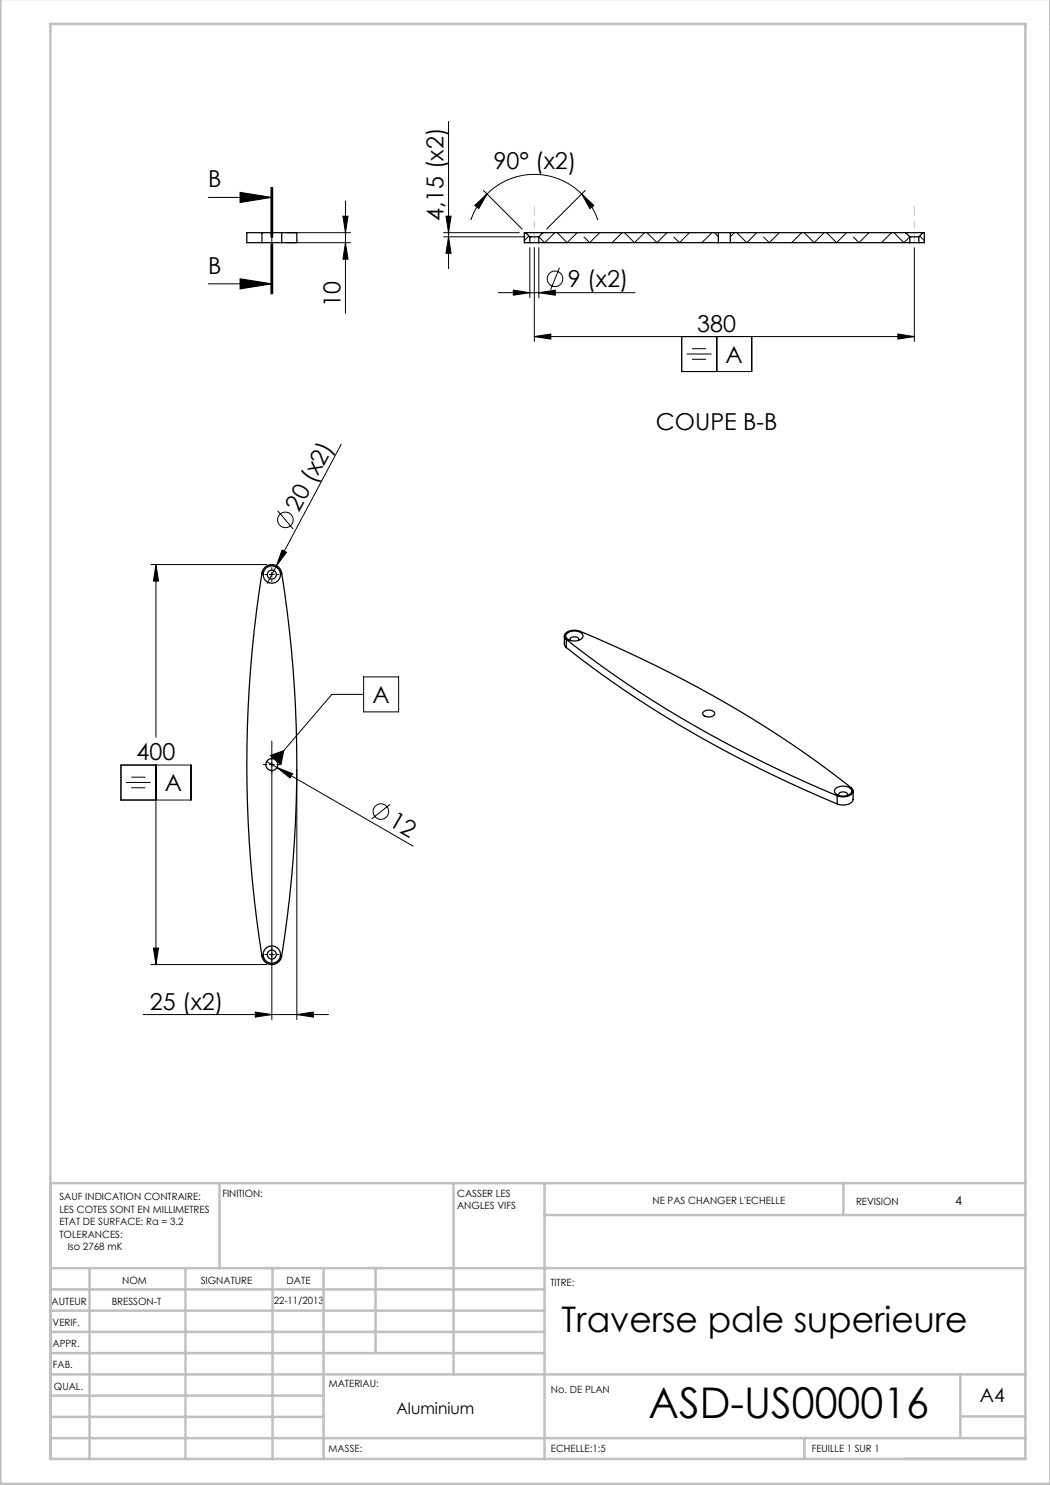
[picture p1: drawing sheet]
<svg xmlns="http://www.w3.org/2000/svg" width="210mm" height="297mm" viewBox="0 0 210 297" stroke-linecap="round" stroke-linejoin="round" font-family="sans-serif">
<g fill="none" stroke="#000" stroke-width=".2">
<path d="M41.7 39.5h12.7M48 38.5l6.4 1-6.4 1zM54.2 37.5v10M54.4 37.5v10M54.5 37.5v10M89.7 24.3v29.4M96.7 38.1l7.7 7.7M97.4 38.8a13.4 13.4 0 0 1 18.9 0M97.4 38.8a13.4 13.4 0 0 0-3.2 5.2M116.3 38.8l2.5 2.3-.8 .6zM116.3 38.8a13.4 13.4 0 0 1 3.3 5.2M117 38.1l-7.7 7.7"/>
<path d="M41.7 56.8h12.7M48 55.8l6.4 1-6.4 1zM54.2 48.8v10M54.4 48.8v10M54.5 48.8v10zM57.3 46.5h12.8M57.3 48.5h12.8M68.6 43.2h1l-.5 3.3zM69.1 40.2v22.4M69.1 48.5l.5 3.3h-1zM88.7 46.5h15.2M88.7 47.4h16.3"/>
<path d="M89.2 43.2h1l-.5 3.3zM89.7 47.4l.5 3.3h-1zM95 41.1l2.4-2.3-1.6 2.9zM99.6 58.5h27.4M102.7 58l3.3 .5-3.3 .5zM105.8 47.2l-.9 .9M106 49.5v10M106.9 49.5v18.8M107.8 49.5v10M107.8 58.5l3.3-.5v1zM110.9 46.5l-2 2-1.1-1.1M111.4 46.5l2 2 2-2"/>
<path d="M111.9 53.5l-1.8 4.5M119.9 46.5l-2 2-1.1-1.1M124.4 46.5l-2 2M124.9 46.5l2 2 2-2M129.4 46.5l2 2 2-2M137.9 46.5l-2 2-1.1-1.1M142.4 46.5l-2 2M142.9 46.5l.8 .8M146.9 46.5l-.8 .8M147.4 46.5l2 2 2-2M155.8 46.5l-2 2-1.1-1.1M160.3 46.5l-2 2"/>
<path d="M160.8 46.5l2 2 2-2M165.3 46.5l2 2 2-2M173.8 46.5l-2 2-1.1-1.1M178.3 46.5l-2 2M178.8 46.5l2 2 1.2-1.1M182.9 49.5v18.8M183.9 47.2l1 .9M106.9 67.3l3.3-.5v1zM106.9 67.3h76M136.3 67.3v7h14v-7M137.3 70.8h5M138.4 69.7h2.8"/>
<path d="M138.4 71.9h2.8M143.3 67.3v7M179.6 66.8l3.3 .5-3.3 .5zM68.2 88.9l-14.8 27.8M30.2 112.9h23.2M31.2 112.9l.5 3.3h-1zM31.2 112.9v34.6M53.9 114.9h1M54.4 114.4v1M55.5 102.1l3.1 3.7M56.4 110l.9 .5-2 2.6zM72.7 138.9h-6.3l-11.3 13.1"/>
<path d="M72.7 135.4h7v7h-7zM24.2 153h14v7h-14zM25.2 156.5h4.9M26.3 155.4h2.8M26.3 157.5h2.8M31.2 153v39.9M53.3 152.3l29.3 16.9M53.9 152.9h1M54.1 151.1l2.6-1-.5 2.8zM54.4 148.2v55.7M55.4 153.5l3.1 1.2-.5 .9zM59.4 153.9v50"/>
<path d="M78.1 160.8l-3.8 3M30.2 192.9h23.2M30.7 189.6h1l-.5 3.3zM53.9 190.9h1M28.7 202.9h37M51.1 202.4l3.3 .5-3.3 .5zM59.4 202.9l3.3-.5v1z"/>
<circle cx="111" cy="55.8" r="1.56"/>
<circle cx="57.1" cy="104" r="1.56"/>
<circle cx="76.2" cy="162.3" r="1.56"/>
</g>
<path d="M53.4 114.9h-.4M54.4 113.9v-.4M54.4 115.9v.4M55.4 114.9h.4M53.4 152.9h-.7M54.4 151.9v-.7M54.4 153.9v.7M55.4 152.9h.7M53.4 190.9h-.4M54.4 189.9v-.4M54.4 191.9v.4M55.4 190.9h.4" fill="none" stroke="#000" stroke-width=".2" stroke-dasharray="30.5 1.3 1.3 1.3"/>
<path d="M54.4 37.5v21.3" fill="none" stroke="#000" stroke-width=".2" stroke-dasharray="6.3 1.3 1.3 1.3" stroke-dashoffset="2.7"/>
<path d="M106.9 48.5v-7.2M182.9 48.5v-7.2" fill="none" stroke="#c0c0c0" stroke-width=".2" stroke-dasharray="30.5 1.3 1.3 1.3" stroke-dashoffset="28.8"/>
<g fill="none" stroke="#c0c0c0" stroke-width=".5">
<path d="M.1 -.1v296.9h210M10.1 236.6h195M43.9 236.6v17M90.7 236.6v38.3M108.9 236.6v55.3M168.7 236.5v6.4M10.1 253.6h195M10.1 257.9h98.8M17.9 253.6v38.3M37.1 253.6v38.3M54.5 253.6v38.3M64.7 253.6v38.3"/>
<path d="M75.1 253.6v17M108.9 243h96.2M10.1 270.6h98.8M10.1 266.4h98.8M10.1 262.1h98.8M10.1 279.1h54.6M10.1 274.9h195M192.1 274.8v12.7M10.1 291.8h195v-287h-195v287.1M10.1 287.6h195M10.1 283.4h54.6M160.9 287.5v4.3"/>
<path d="M192.1 283.3h13"/>
</g>
<g fill="#000">
<path d="M56.4 110l.9 .5-2 2.6zM55.4 153.5l3.1 1.2-.5 .9zM54.1 151.1l2.6-1-.5 2.8z"/>
<path d="M48 38.5l6.4 1-6.4 1zM48 55.8l6.4 1-6.4 1z"/>
<path d="M116.3 38.8l2.5 2.3-.8 .6zM95 41.1l2.4-2.3-1.6 2.9z"/>
<path d="M68.6 43.2h1l-.5 3.3zM69.1 48.5l.5 3.3h-1zM89.2 43.2h1l-.5 3.3zM89.7 47.4l.5 3.3h-1z"/>
<path d="M106.9 67.3l3.3-.5v1zM179.6 66.8l3.3 .5-3.3 .5z"/>
<path d="M31.2 112.9l.5 3.3h-1zM30.7 189.6h1l-.5 3.3zM102.7 58l3.3 .5-3.3 .5zM107.8 58.5l3.3-.5v1z"/>
<path d="M51.1 202.4l3.3 .5-3.3 .5zM59.4 202.9l3.3-.5v1z"/>
</g>
<g fill="none" stroke="#000" stroke-width=".25">
<path d="M52.4 48.5h3.9M52.4 46.5h3.9M52.4 46.5h-3v2h3M52.4 46.5v2M56.3 46.5h3.1v2h-3.1M56.3 46.5v2M105.1 46.5h3.5M105.1 46.5h-.2v2h1.1M105.1 46.5l.9 .9M106 47.4h1.8M106 48.5h1.8M106 47.4v1.1"/>
<path d="M107.8 48.5h35.9M107.8 47.4v1.1M108.6 46.5h35.1M108.6 46.5l-.8 .9M143.7 48.5h2.4M143.7 46.5h2.4M143.7 46.5v2M146.1 48.5h35.9M146.1 46.5v2M146.1 46.5h35M181.1 46.5h3.5M181.1 46.5l.9 .9"/>
<path d="M182 47.4h1.8M182 48.5h1.8M182 47.4v1.1M183.8 47.4v1.1M184.6 46.5h.3v2h-1.1M184.6 46.5l-.8 .9M53 113.4a2 2 0 0 1 3.3 1.2 243.1 243.1 0 0 1 0 77 2 2 0 0 1-2.1 1.3 2 2 0 0 1-1.8-1.7 243.1 243.1 0 0 1 .1-76.9zM112.9 127.2v1.8l.4 .5M113.3 127.9a.94 .94 0 0 1-.3-1.1 .94 .94 0 0 1 .9-.6l1.6-.1a226.5 226.5 0 0 1 54.9 31.6 .94 .94 0 0 1 .1 1 .94 .94 0 0 1-.9 .5l-.9 .2-1.3-.2M113.3 127.9a229.5 229.5 0 0 0 54.1 31.3M113.3 129.5a229.5 229.5 0 0 0 54.1 31.3M113.3 127.9v1.6"/>
<path d="M113.3 126.7a2.25 2.25 0 0 1 3.3 .3 1.42 1.42 0 0 1-1.8 1.2 1.4 1.4 0 0 1-1.6-1.1zM114 128.1a.57 .57 0 0 1 .2-.6 .57 .57 0 0 1 .6-.1 .65 .65 0 0 1 .9 .7M140.7 142.4a1.49 1.49 0 0 1 2.2 .3 1.42 1.42 0 0 1-2.3 .1zM167.1 157.8a2.25 2.25 0 0 1 3.2 .3 1.42 1.42 0 0 1-1.8 1.1 1.4 1.4 0 0 1-1.6-1.1zM167.4 159.2v1.6M167.8 159.1a.57 .57 0 0 1 .1-.6 .57 .57 0 0 1 .6-.1 .65 .65 0 0 1 .9 .7M170.6 158.2v1.7a2.01 2.01 0 0 1-2.6 1.1l-.6-.2"/>
<circle cx="54.4" cy="114.9" r=".9"/>
<circle cx="54.4" cy="114.9" r="1.73"/>
<circle cx="54.4" cy="152.9" r="1.2"/>
<circle cx="54.4" cy="190.9" r=".9"/>
<circle cx="54.4" cy="190.9" r="1.73"/>
</g>
<text font-size="8.5" x="129.7" y="283.5">ASD-US000016</text>
<text font-size="7.1" x="112.3" y="266.4">Traverse pale superieure</text>
<g font-size="4.7">
<text x="98.7" y="33.8" transform="rotate(1 98.7 33.8)">90° (x2)</text>
<text x="41.7" y="37.4">B</text>
<text x="88.7" y="44.2" transform="rotate(-90 88.7 44.2)">4,15 (x2)</text>
<text x="41.7" y="54.7">B</text>
<text x="113.6" y="57.5">9 (x2)</text>
<text x="68.1" y="61.4" transform="rotate(-90 68.1 61.4)">10</text>
<text x="139.5" y="66.3">380</text>
<text x="145.1" y="72.6">A</text>
<text x="131.2" y="86">COUPE B-B</text>
<text x="59.8" y="102.5" transform="rotate(-62 59.8 102.5)">20 (x2)</text>
<text x="74.5" y="140.6">A</text>
<text x="27.3" y="152">400</text>
<text x="33" y="158.3">A</text>
<text x="77.5" y="165.1" transform="rotate(30 77.5 165.1)">12</text>
<text x="29.9" y="201.9">25 (x2)</text>
</g>
<text font-size="3.9" x="196" y="280.4">A4</text>
<text font-size="3.2" x="79.3" y="282.8">Aluminium</text>
<text font-size="2.5" x="191.1" y="240.9">4</text>
<g font-size="2">
<text x="44.5" y="239.5">FINITION:</text>
<text x="91.4" y="239.4">CASSER LES</text>
<text x="11.9" y="240.1">SAUF INDICATION CONTRAIRE:</text>
<text x="11.9" y="242.6">LES COTES SONT EN MILLIMETRES</text>
<text x="11.9" y="245.1">ETAT DE SURFACE: Ra = 3.2</text>
<text x="91.4" y="241.9">ANGLES VIFS</text>
<text x="130.5" y="240.8">NE PAS CHANGER L'ECHELLE</text>
<text x="171.2" y="241">REVISION</text>
<text x="11.9" y="247.6">TOLERANCES:</text>
<text x="13.5" y="250.1">Iso 2768 mK</text>
<text x="24.4" y="256.9">NOM</text>
<text x="40.1" y="256.8">SIGNATURE</text>
<text x="57.3" y="256.8">DATE</text>
<text x="110.1" y="257.1">TITRE:</text>
<text x="10.3" y="260.9">AUTEUR</text>
<text x="22.3" y="261">BRESSON-T</text>
<text x="54.8" y="260.8">22-11/2013</text>
<text x="10.5" y="269.3">APPR.</text>
<text x="10.5" y="265.2">VERIF.</text>
<text x="10.6" y="273.6">FAB.</text>
<text x="10.8" y="278">QUAL.</text>
<text x="65.8" y="277.4">MATERIAU:</text>
<text x="110.2" y="278.5">No. DE PLAN</text>
<text x="65.7" y="290.4">MASSE:</text>
<text x="110.2" y="290.5">ECHELLE:1:5</text>
<text x="162.4" y="290.4">FEUILLE 1 SUR 1</text>
</g>
</svg>
